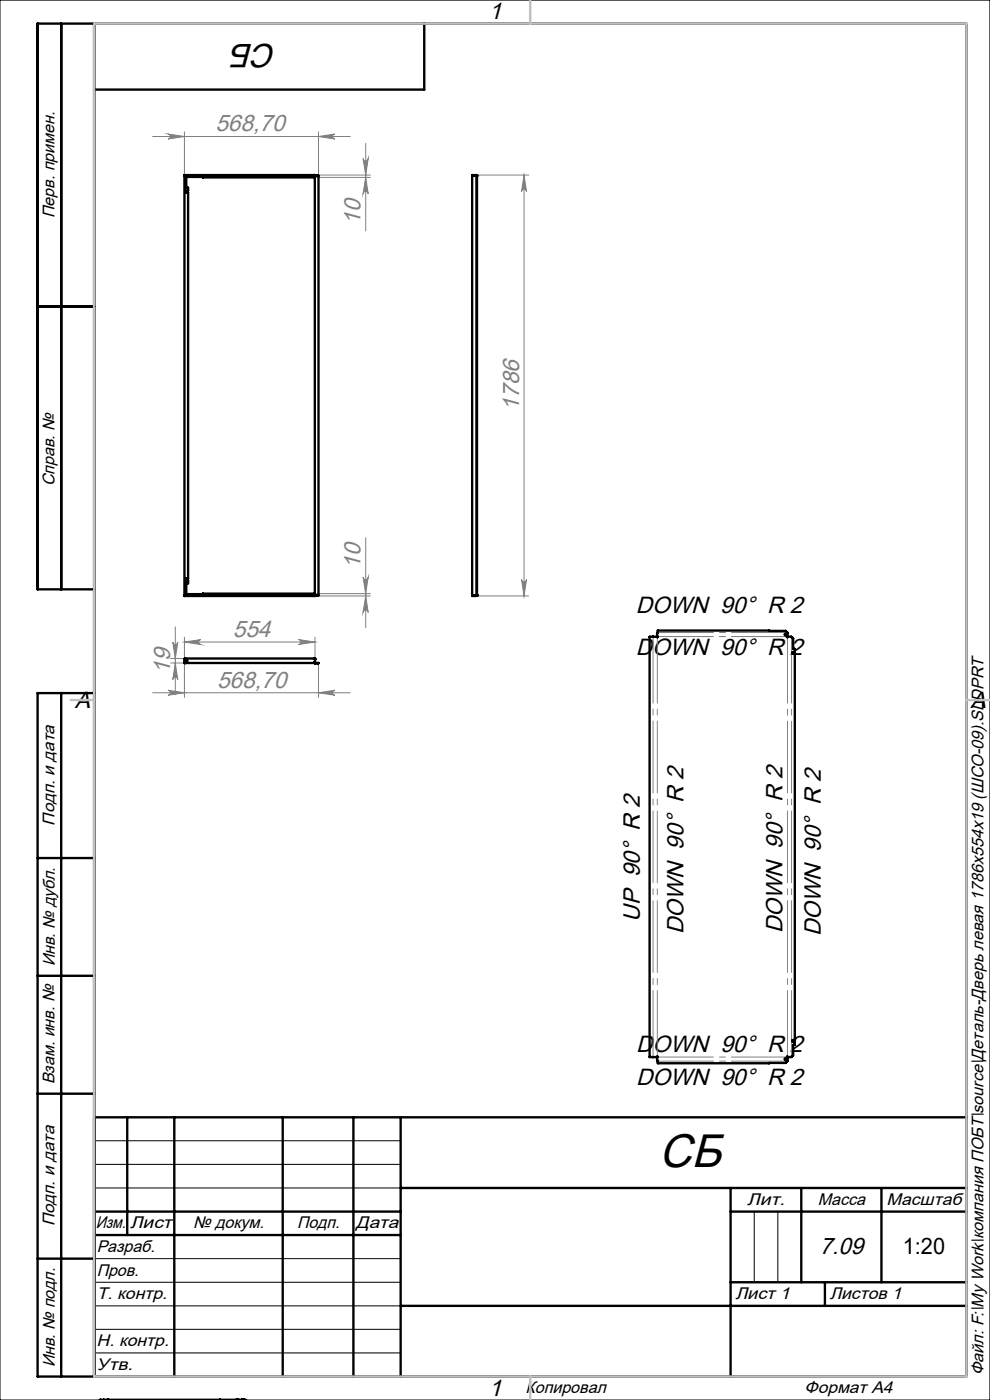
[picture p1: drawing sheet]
<svg xmlns="http://www.w3.org/2000/svg" width="210mm" height="297mm" viewBox="0 0 210 297" stroke-linecap="round" stroke-linejoin="round" font-family="sans-serif">
<g fill="none" stroke="#808080" stroke-width=".21">
<path d="M32.4 29h41.9M35.6 28.4l3.5 .6-3.5 .5a.53 .53 0 0 0 .5-.5 .53 .53 0 0 0-.5-.6zM39.1 28v9.2M66.6 37.6h12M66.8 37.1h11.8M67.6 29l3.4-.6a.53 .53 0 0 0-.4 .6 .53 .53 0 0 0 .4 .5zM67.6 28v9.2M77 33.6a.55 .55 0 0 0 .6 .6 .55 .55 0 0 0 .5-.6l-.5 3.5zM77.6 30.4v18.6M77.6 37.6l.5 3.5a.55 .55 0 0 0-.5-.5 .55 .55 0 0 0-.6 .5zM101 37.1h11.1M111.2 37.1v89.3"/>
<path d="M111.2 37.1l.5 3.5a.53 .53 0 0 0-.5-.5 .53 .53 0 0 0-.6 .5zM77.6 114v19.2M36.2 139.7h3.1M36.7 136.2a.53 .53 0 0 0 .5 .5 .53 .53 0 0 0 .5-.5l-.5 3.5zM37.2 133v14.4M39.1 135.2v4.6M39.1 136.2h27.7M39.1 136.2l3.5-.5a.53 .53 0 0 0-.5 .5 .53 .53 0 0 0 .5 .5zM63.3 135.7l3.5 .5-3.5 .5a.53 .53 0 0 0 .5-.5 .53 .53 0 0 0-.5-.5zM66.6 125.9h12M66.8 135.2v4.6M66.8 126.4h11.8"/>
<path d="M77 122.4a.55 .55 0 0 0 .6 .5 .55 .55 0 0 0 .5-.5l-.5 3.5zM77.6 126.4l.5 3.5a.55 .55 0 0 0-.5-.5 .55 .55 0 0 0-.6 .5zM101 126.4h11.1M110.6 122.9a.53 .53 0 0 0 .6 .5 .53 .53 0 0 0 .5-.5l-.5 3.5zM32.4 147h41.9M35.6 146.4l3.5 .6-3.5 .5a.53 .53 0 0 0 .5-.5 .53 .53 0 0 0-.5-.6zM36.2 140.6h3.1M37.2 140.6l.5 3.6a.53 .53 0 0 0-.5-.6 .53 .53 0 0 0-.5 .6zM39.1 140.5v7.5M67.6 147l3.4-.6a.53 .53 0 0 0-.4 .6 .53 .53 0 0 0 .4 .5zM67.6 140.7v7.3"/>
</g>
<path d="M39.5 140.2h-.1M39.6 140.1v-.1M39.6 140.3v.1M39.7 140.2h.1" fill="none" stroke="#000" stroke-width=".21" stroke-dasharray="15.2 1.3 1.3 1.3"/>
<path d="M0 0h210v297h-210zM39.5 140.2h.1M20 242h65M20 247h65M20 252h65M160 257v15M165 257v15M20 267h65M20 272h65M20 277h65M20 282h65M20 287h65" fill="none" stroke="#000" stroke-width=".21"/>
<g fill="none" stroke="#000" stroke-width=".5">
<path d="M13 5v120M20 5v287M90 5v14h-70M8 65h12M20 125h-12v-120h197v287h-197v-145h12M13 147v145M8 182h12M8 207h12M8 232h12M20 237h185M27 237v25M37 237v55"/>
<path d="M60 237v55M75 237v55M85 237v55M20 257h65M85 252h120M155 252v40M155 257h50M170 252v20M187 252v20M8 267h12M20 262h65M85 277h120"/>
<path d="M155 272h50M175 272v5"/>
</g>
<path d="M138.5 135.1v89.1M139.4 135.2v88.9M167 224.1v-88.9M167.9 224.1v-88.9" fill="none" stroke="#808080" stroke-width=".21" stroke-dasharray="15.2 1.3 1.3 1.3" stroke-dashoffset="1.2"/>
<path d="M167 135h-27.5M167 134.2h-27.4M139.5 224.3h27.5M139.6 225.1h27.4" fill="none" stroke="#808080" stroke-width=".21" stroke-dasharray="15.2 1.3 1.3 1.3" stroke-dashoffset="3.4"/>
<path d="M20 5h185v287h-185zM112.5 0v5M15 148.5h5M205 148.5h5M112.5 292v5" fill="none" stroke="#c0c0c0" stroke-width=".5"/>
<g fill="#808080">
<path d="M111.2 37.1l.5 3.5a.53 .53 0 0 0-.5-.5 .53 .53 0 0 0-.6 .5zM110.6 122.9a.53 .53 0 0 0 .6 .5 .53 .53 0 0 0 .5-.5l-.5 3.5z"/>
<path d="M77 33.6a.55 .55 0 0 0 .6 .6 .55 .55 0 0 0 .5-.6l-.5 3.5zM77.6 37.6l.5 3.5a.55 .55 0 0 0-.5-.5 .55 .55 0 0 0-.6 .5z"/>
<path d="M77 122.4a.55 .55 0 0 0 .6 .5 .55 .55 0 0 0 .5-.5l-.5 3.5zM77.6 126.4l.5 3.5a.55 .55 0 0 0-.5-.5 .55 .55 0 0 0-.6 .5zM36.7 136.2a.53 .53 0 0 0 .5 .5 .53 .53 0 0 0 .5-.5l-.5 3.5zM37.2 140.6l.5 3.6a.53 .53 0 0 0-.5-.6 .53 .53 0 0 0-.5 .6z"/>
<path d="M39.1 136.2l3.5-.5a.53 .53 0 0 0-.5 .5 .53 .53 0 0 0 .5 .5zM63.3 135.7l3.5 .5-3.5 .5a.53 .53 0 0 0 .5-.5 .53 .53 0 0 0-.5-.5zM35.6 146.4l3.5 .6-3.5 .5a.53 .53 0 0 0 .5-.5 .53 .53 0 0 0-.5-.6zM67.6 147l3.4-.6a.53 .53 0 0 0-.4 .6 .53 .53 0 0 0 .4 .5z"/>
<path d="M35.6 28.4l3.5 .6-3.5 .5a.53 .53 0 0 0 .5-.5 .53 .53 0 0 0-.5-.6zM67.6 29l3.4-.6a.53 .53 0 0 0-.4 .6 .53 .53 0 0 0 .4 .5z"/>
</g>
<g fill="none" stroke="#000" stroke-width=".5">
<path d="M39.1 37.2h.1M39.1 37.1h.1M39.1 37.1l27.8 .1M39.1 37.2l.4 .3M39.1 37.1v89.3M39.2 37.2h.1M39.2 37.2l.1 .1M39.2 37.2v.1M39.2 37.1v.1M39.3 37.3l.2 .2 3.5 .1h23.6l.1-.3M39.5 37.6v2.1l.4 .2v.5l-.2 .1a.18 .18 0 0 0-.3 0 .18 .18 0 0 0 0 .3 .18 .18 0 0 0 .3 0h.2v81.9l-.2 .1a.19 .19 0 0 0-.3 .1 .19 .19 0 0 0 .3 .2l.2 .1v.5l-.4 .2v2.1M39.5 37.5v.1"/>
<path d="M66.6 37.2l.1 .1M66.7 37.1h.1M66.7 37.2h.2M66.7 37.1v.1M66.7 37.2v.1M66.8 37.2h.1M66.8 37.2v89.2M66.8 37.2l-.1 .1M66.9 37.2h.7v89.1l-.7 .1M100.2 37.3v89M100.2 37.2v.1M100.2 37.2h.1"/>
<path d="M100.2 37.2h.8M100.2 37.1h.1M100.2 37.1v.1M100.2 37.1l.1 .1M100.3 37.2h.7M100.3 37.2l-.1 .1M100.3 37.1h.7M100.3 37.1v.1M101 37.1h.1M101 37.1v.1M101 37.2h.1M101 37.1l.1 .1"/>
<path d="M101.1 37.2h-.1M101.1 37.2h.1M101.1 37.2v.1M101.1 37.3h.1M101.1 37.2v89.1M101.1 37.2v89.2M39.1 126.4h.2M39.2 126.3h.1M39.2 139.8h-.1M39.2 139.8h.1M39.2 139.8l-.1 .7M39.2 126.4h-.1"/>
<path d="M39.2 126.4h.1M39.2 126.3v.1M39.2 139.7v.1M39.2 126.3l-.1 .1M39.3 126.3l-.1 .1M39.3 126.3h-.1M39.3 139.7v.1M39.3 139.7h-.1M39.3 139.7h27.4M39.5 126l27.1-.1 .1 .4M39.5 126l-.2 .3M66.7 126.3v.1"/>
<path d="M66.7 126.4h.1M66.7 126.3h.1M66.7 139.7h.1M66.8 126.4h.1M66.7 139.7v.1M66.7 139.7l.1 .1M66.8 139.8h.1M66.8 139.8l.1 .8M66.9 126.4h-27.8M66.9 126.4h-.3M100.2 126.3h.1M100.2 126.3v.1"/>
<path d="M100.2 126.4h.9M100.2 126.4h.1M100.2 126.3l.1 .1M100.3 126.4h.7M100.3 126.4h.1M101 126.4h.1M101.1 126.3l-.1 .1M101.1 126.3h.1M101.1 126.3v.1M101.1 126.4h.1M137.8 135.1h1.7l-.1-.1 .1-1.2h23.7h3.5l.4 .5v.7l-.2 .1h.9l.4 .3v2.3h.4v.6l-.5 .1 .1 .3h.4v81.9h-.4l-.1 .3 .5 .1v.6l-.4 .1v2.2l-.4 .4-.8-.1-.1 .1 .2 .1v.6l-.4 .5-27.2 .1-.1-1.4h-1.6zM138.5 135.1h.1"/>
<path d="M139.5 135.1h.1M39.1 140.5l.1 .1M39.2 140.6h.1M39.3 140.6h.1M39.3 140.6h27.4M39.3 140.6h-.1M66.7 140.6h.1M66.7 140.5v.1M66.8 140.5v.1M66.8 140.4l-.1 .1M66.8 140.6h.1M66.8 140.6l.8 .1h-.7"/>
<path d="M66.8 140.6l.1 .1M66.9 140.6h-.1M66.9 140.6h.1M66.9 140.6v.1M138.5 224.2v.1M139.5 224.2h.1M139.5 225.1h.1M166.9 224.2h.1M167 225.1h-.1M21.2 297h.1M21.2 297h1.6M21.9 297h.1"/>
<path d="M22.7 297h.1M22.8 297h.1M22.9 297h.1M23 297h.1M23 297h23.5M46.5 297h.1M46.6 297h.1M46.6 297h5M50 297h.1M50.1 297h.1M50.3 297h.1M50.4 297h.1"/>
<path d="M50.5 297h.1M51.2 297h.1M51.3 297h.1M51.4 297h.1M51.6 297h.1M51.7 297h.1M51.7 297h.2M51.9 297h.1M52 297h.1"/>
<circle cx="166.6" cy="134.7" r=".17"/>
<circle cx="39.6" cy="140.2" r=".16"/>
<circle cx="166.6" cy="224.7" r=".16"/>
</g>
<g fill="#000">
<path d="M100 37.2a.25 .25 0 0 1 .5 0 .25 .25 0 0 1-.5 0zM100 126.4a.25 .25 0 0 1 .5 0 .25 .25 0 0 1-.5 0z"/>
<path d="M39 126.3a.25 .25 0 0 1 .5 0 .25 .25 0 0 1-.5 0zM39 37.3a.25 .25 0 0 1 .5 0 .25 .25 0 0 1-.5 0zM39 37.3a.25 .25 0 0 1 .5 0 .25 .25 0 0 1-.5 0zM39 126.3a.25 .25 0 0 1 .5 0 .25 .25 0 0 1-.5 0z"/>
<path d="M66.6 139.8a.25 .25 0 0 1 .5 0 .25 .25 0 0 1-.5 0zM38.9 139.8a.25 .25 0 0 1 .5 0 .25 .25 0 0 1-.5 0zM38.9 140.5a.25 .25 0 0 1 .5 0 .25 .25 0 0 1-.5 0z"/>
</g>
<text font-size="10" x="139.8" y="247.6">СБ</text>
<text font-size="7.1" x="58.7" y="9.3" transform="rotate(-180 58.7 9.3)">СБ</text>
<g font-size="5">
<text x="103.7" y="4.1">1</text>
<text x="134.9" y="130.1">DOWN 90° R 2</text>
<text x="134.9" y="139">DOWN 90° R 2</text>
<text x="15.9" y="150.1">A</text>
<text x="205.9" y="150.1">A</text>
<text x="135.7" y="195.5" transform="rotate(-90 135.7 195.5)">UP 90° R 2</text>
<text x="166" y="198" transform="rotate(-90 166 198)">DOWN 90° R 2</text>
<text x="145" y="198.1" transform="rotate(-90 145 198.1)">DOWN 90° R 2</text>
<text x="174.1" y="198.6" transform="rotate(-90 174.1 198.6)">DOWN 90° R 2</text>
<text x="134.9" y="223.2">DOWN 90° R 2</text>
<text x="134.9" y="230.2">DOWN 90° R 2</text>
<text x="173.9" y="266">7.09</text>
<text x="103.7" y="296.1">1</text>
</g>
<g font-size="5" fill="#808080">
<text x="45.7" y="27.9">568,70</text>
<text x="76.5" y="47.6" transform="rotate(-90 76.5 47.6)">10</text>
<text x="110.1" y="87.1" transform="rotate(-90 110.1 87.1)">1786</text>
<text x="76.5" y="120.7" transform="rotate(-90 76.5 120.7)">10</text>
<text x="49.4" y="135.1">554</text>
<text x="36.1" y="142.9" transform="rotate(-90 36.1 142.9)">19</text>
<text x="46" y="145.9">568,70</text>
</g>
<text font-size="4.8" x="191.5" y="266">1:20</text>
<g font-size="3.6">
<text x="11.6" y="46.3" transform="rotate(-90 11.6 46.3)">Перв. примен.</text>
<text x="11.6" y="103.2" transform="rotate(-90 11.6 103.2)">Справ. №</text>
<text x="11.6" y="175.1" transform="rotate(-90 11.6 175.1)">Подп. и дата</text>
<text x="11.6" y="205" transform="rotate(-90 11.6 205)">Инв. № дубл.</text>
<text x="11.6" y="230" transform="rotate(-90 11.6 230)">Взам. инв. №</text>
<text x="158.5" y="255.6">Лит.</text>
<text x="173.5" y="255.6">Масса</text>
<text x="188.1" y="255.6">Масштаб</text>
<text x="11.6" y="260.1" transform="rotate(-90 11.6 260.1)">Подп. и дата</text>
<text x="20.3" y="260.6">Изм.</text>
<text x="27.6" y="260.6">Лист</text>
<text x="41" y="260.6">№ докум.</text>
<text x="63" y="260.6">Подп.</text>
<text x="75.5" y="260.6">Дата</text>
<text x="20.5" y="265.6">Разраб.</text>
<text x="20.5" y="275.6">Т. контр.</text>
<text x="20.5" y="270.6">Пров.</text>
<text x="156" y="275.6">Лист 1</text>
<text x="176" y="275.6">Листов 1</text>
<text x="20.5" y="285.6">Н. контр.</text>
<text x="11.6" y="290" transform="rotate(-90 11.6 290)">Инв. № подл.</text>
<text x="20.5" y="290.6">Утв.</text>
<text x="208.6" y="291.8" transform="rotate(-90 208.6 291.8)">Файл: F:\My Work\компания ПОБТ\source\Деталь-Дверь левая 1786x554х19 (ШСО-09).SLDPRT</text>
<text x="111.5" y="295.6">Копировал</text>
<text x="170.7" y="295.6">Формат А4</text>
</g>
</svg>
